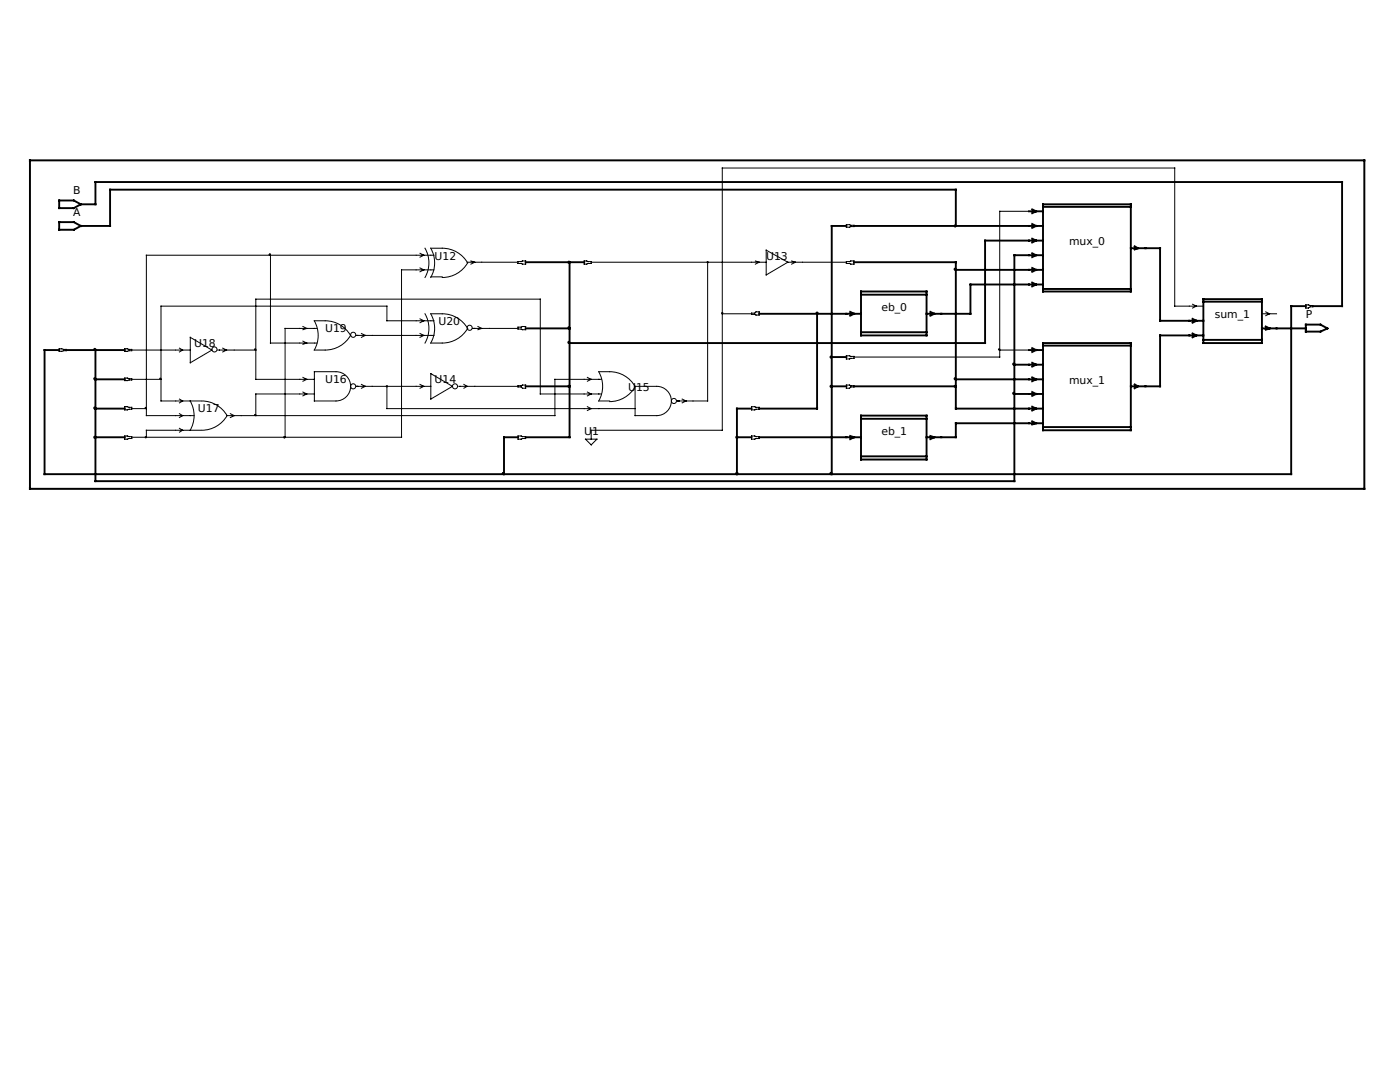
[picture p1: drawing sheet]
<svg xmlns="http://www.w3.org/2000/svg" width="279mm" height="216mm" viewBox="0 0 279 216" stroke-linecap="round" stroke-linejoin="round" font-family="sans-serif">
<g fill="none" stroke="#000" stroke-width=".2">
<path d="M6 32h266.3v65.5h-266.3zM54 50.9v17.6h9.2M83.8 53.5l.8 .3-.8 .4M83.8 50.5l.8 .4-.8 .4M84.8 49.5a5.8 5.8 0 0 1 0 5.9M86 55.2h2.3M86.6 50.9h-57.4v32h9.5M86.6 53.8h-6.5v33.4h-53.8M88.3 55.4a5.8 5.8 0 0 0 5-3 5.8 5.8 0 0 0-5-2.9h-2.3a5.9 5.9 0 0 1 0 5.9M93.2 52.3h10.2M94 52.1l.7 .2-.7 .4M103.4 52.2l1.5-.1v.6l-1.5-.1z"/>
<path d="M116.6 52.1l1.4 .1v.4l-1.4 .1zM118 52.3h34.9M141.2 52.3v27.7h-6.1M150.7 52.1l.8 .2-.8 .4M152.9 49.9l4.3 2.4-4.3 2.6zM157.2 52.3h11.7M158 52.1l.8 .2-.8 .4M168.9 52.2l1.5-.1v.6l-1.5-.1zM168.9 44.8l1.5 .2v.2l-1.5 .1zM205.4 42.2h-5.9v29h-29.1M11.8 69.6l1.4 .1v.3l-1.4 .1zM24.9 69.6l1.4 .1v.3l-1.4 .1z"/>
<path d="M24.9 75.4l1.4 .2v.2l-1.4 .1zM26.3 75.7h5.8M26.3 69.9h11.7M35.8 69.5l.6 .4-.6 .3M35.8 79.6l.6 .4-.6 .4M38 67.3l4.3 2.6-4.3 2.5zM43.4 69.9h7.7M44.5 69.5l.7 .4-.7 .3M60.5 65.2l.7 .3-.7 .3M60.5 75.3l.7 .4-.7 .4M60.5 78.2l.7 .4-.7 .4M60.5 68.1l.7 .4-.7 .2"/>
<path d="M62.7 64a8.4 8.4 0 0 1 5.2 .8 5.9 5.9 0 0 1 2.1 2.1 5.8 5.8 0 0 1-5.1 3h-2.2a5.9 5.9 0 0 0 0-5.9zM62.7 74.2h4.4a2.92 2.92 0 0 1 2.9 2.9 2.92 2.92 0 0 1-2.9 2.9h-4.4zM62.7 75.7h-11.6v-16h56.7v18.9h12.2M62.7 78.6h-11.6v4.3M63.2 65.5h-6.3v21.7M71.1 77.1h14.9M71.1 66.9h15.5M72.1 76.7l.8 .4-.8 .4M72.1 66.5l.8 .4-.8 .4M77.2 77.1v4.4h49.5M83.8 76.7l.8 .4-.8 .4M83.8 63.6l.8 .4-.8 .4"/>
<path d="M83.8 66.5l.8 .4-.8 .4M84.8 62.6a5.8 5.8 0 0 1 0 5.9M86 62.6a8.6 8.6 0 0 1 5.2 .8 5.9 5.9 0 0 1 2.1 2.1 5.8 5.8 0 0 1-5 3h-2.3a5.9 5.9 0 0 0 0-5.9zM86 74.5l4.3 2.6-4.3 2.5zM86.6 64h-9.4v-2.9h-45.1v18.9h8M91.6 77.1h11.8M92.6 76.7l.6 .4-.6 .4M94.4 65.5h9M95.4 65.2l.7 .3-.7 .3M103.4 65.3l1.5-.1v.6l-1.5-.1zM103.4 77l1.5-.2v.7h-.6l-.3-.3h-.6zM117.2 75.3l.8 .4-.8 .4"/>
<path d="M117.2 78.2l.8 .4-.8 .4M120 75.7h-9.3v7.2h-65.5M126.7 77.1a5.8 5.8 0 0 0-5-2.9h-2.2a5.9 5.9 0 0 1 0 5.8h2.2M126.7 77.2a5.8 5.8 0 0 1-5 2.9M126.7 77.1h4.4a2.92 2.92 0 0 1 2.9 2.9 2.92 2.92 0 0 1-2.9 2.9h-4.4zM136.1 79.6l.8 .4-.8 .4M144.1 62.6h5.9M150 62.5h.6l.3-.3h.6v.7l-1.5-.2zM168.9 76.8l1.5 .2v.2h-.6l-.3 .3h-.6zM168.9 71l1.5 .1v.4l-1.5 .1zM199.5 69.9h5.9M238 60.7l.8 .4-.8 .4"/>
<path d="M240.2 61.1h-5.8v-27.6h-90.3v52.4h-26.1v1.7M251.8 62.6h3M252.6 62.2l.8 .4-.8 .4M260.6 60.8l1.4 .2v.2l-1.4 .3zM24.9 87l1.4 .1v.4l-1.4 .1zM24.9 81.2l1.4 .1v.4l-1.4 .1zM26.3 81.5h2.9M35.8 82.6l.6 .3-.6 .4M35.8 85.5l.6 .4-.6 .3M38 80a5.8 5.8 0 0 1 0 5.9M40.1 85.9h-10.9v1.3M40.3 80a5.8 5.8 0 0 1 5 2.9 5.8 5.8 0 0 1-5 3"/>
<path d="M46 82.6l.7 .3-.7 .4M103.4 87l1.5 .1v.4l-1.5 .1zM116.8 87.6h2.3l-1.1 1.2zM117.2 81.2l.8 .3-.8 .4M150 87l1.5 .1v.4l-1.5 .1zM150 81.2l1.5 .1v.4l-1.5 .1z"/>
<circle cx="42.8" cy="69.7" r=".51"/>
<circle cx="70.5" cy="77.1" r=".51"/>
<circle cx="70.5" cy="66.8" r=".51"/>
<circle cx="90.8" cy="77.1" r=".51"/>
<circle cx="93.7" cy="65.4" r=".51"/>
<circle cx="134.5" cy="80" r=".51"/>
</g>
<g fill="none" stroke="#000" stroke-width=".38">
<path d="M6 32h266.3v65.5h-266.3zM11.8 44.3h2.9l1.4 .8-1.4 .7h-2.9zM11.8 40h2.9l1.4 .8-1.4 .7h-2.9zM16.1 40.8h3v-4.5h248.7v24.8h-5.8M16.1 45.1h5.9v-7.3h168.8v7.3M104.9 52.3h11.7M113.7 52.3v34.9h-8.8M168.9 45.1h-2.9v49.5M170.4 45.1h37.8M170.4 52.3h20.4v29.2h17.4M171.8 58.2h13.1v8.7h-13.1zM171.8 58.8h13.1"/>
<path d="M190.8 53.8h17.4M205.4 42.2h2.8M206 47.6l.8 .4-.8 .4M206 50.5l.8 .4-.8 .4M206 41.8l.8 .4-.8 .3M206 44.7l.8 .4-.8 .4M206 53.5l.8 .3-.8 .4M206 56.4l.8 .4-.8 .4M208.2 40.8h17.5v17.4h-17.5zM208.2 41.3h17.5M208.2 57.7h17.5M208.2 48h-11.6v20.5h-82.9"/>
<path d="M208.2 56.8h-14.5v5.8h-8.8M208.2 50.9h-5.8v45.1h-183.3v-26.1M225.7 49.5h5.8v14.5h8.7M226.4 49.1l.7 .4-.7 .3M240.2 59.7h11.6v8.8h-11.6zM13.2 69.9h11.7M19.1 75.7h5.8M104.9 65.5h8.8M104.9 77.1h8.8M151.5 62.6h20.3M163.1 62.6v18.9h-11.6M166 77.1h2.9"/>
<path d="M166 71.2h2.9M169.7 62.2l.7 .4-.7 .4M170.4 77.1h20.4M171.8 66.3h13.1M185.7 62.2l.7 .4-.7 .4M190.8 75.7h17.4M202.4 72.8h5.8M202.4 78.6h5.8M205.4 69.9h2.8M206 72.4l.8 .4-.8 .4M206 69.5l.8 .4-.8 .3M206 75.3l.8 .4-.8 .4"/>
<path d="M206 78.2l.8 .4-.8 .4M208.2 68.5h17.5v17.4h-17.5zM208.2 69h17.5M226.4 76.7l.7 .4-.7 .4M238 63.6l.8 .4-.8 .4M238 66.5l.8 .4-.8 .4M240.2 66.9h-8.7v10.2h-5.8M240.2 60.2h11.6M240.2 67.8h11.6M251.8 65.5h8.8M252.6 65.2l.8 .3-.8 .3M260.6 61.1h-2.9v33.5h-248.8v-24.7h2.9"/>
<path d="M260.6 64.8h2.9l1.4 .7-1.4 .7h-2.9zM19.1 81.5h5.8M19.1 87.2h5.8M103.4 87.2h-2.8v7.4M147.1 87.2h2.9M150 81.5h-2.9v13.1M151.5 87.2h20.3M169.7 87l.7 .2-.7 .4M171.8 82.9h13.1v8.8h-13.1zM171.8 83.6h13.1M171.8 91.1h13.1M185.7 87l.7 .2-.7 .4"/>
<path d="M206 81.2l.8 .3-.8 .4M206 84.1l.8 .4-.8 .2M208.2 85.2h17.5M208.2 84.5h-17.4v2.7h-5.9"/>
<circle cx="113.5" cy="52.3" r=".13"/>
<circle cx="190.6" cy="45.1" r=".13"/>
<circle cx="190.6" cy="53.7" r=".13"/>
<circle cx="18.9" cy="75.6" r=".13"/>
<circle cx="18.9" cy="69.7" r=".13"/>
<circle cx="113.5" cy="77.1" r=".13"/>
<circle cx="113.5" cy="68.3" r=".13"/>
<circle cx="113.5" cy="65.4" r=".13"/>
<circle cx="163.1" cy="62.5" r=".13"/>
<circle cx="165.9" cy="77.1" r=".13"/>
<circle cx="165.9" cy="71.2" r=".13"/>
<circle cx="190.6" cy="75.6" r=".13"/>
<circle cx="190.6" cy="77.1" r=".13"/>
<circle cx="202.3" cy="78.5" r=".13"/>
<circle cx="202.3" cy="72.6" r=".13"/>
<circle cx="18.9" cy="87.2" r=".13"/>
<circle cx="18.9" cy="81.4" r=".13"/>
<circle cx="100.5" cy="94.5" r=".13"/>
<circle cx="147.1" cy="87.2" r=".13"/>
<circle cx="147.1" cy="94.5" r=".13"/>
<circle cx="165.9" cy="94.5" r=".13"/>
</g>
<g fill="#000" stroke="#000" stroke-width=".2">
<circle cx="53.8" cy="50.8" r=".13"/>
<circle cx="141.2" cy="52.3" r=".13"/>
<circle cx="32" cy="75.6" r=".13"/>
<circle cx="50.9" cy="69.7" r=".13"/>
<circle cx="77.2" cy="77.1" r=".13"/>
<circle cx="144.1" cy="62.5" r=".13"/>
<circle cx="199.4" cy="69.7" r=".13"/>
<circle cx="29.1" cy="81.4" r=".13"/>
<circle cx="29.1" cy="87.2" r=".13"/>
<circle cx="50.9" cy="82.8" r=".13"/>
<circle cx="56.8" cy="87.2" r=".13"/>
</g>
<g font-size="2.2">
<text x="14.6" y="38.7">B</text>
<text x="14.6" y="43.2">A</text>
<text x="86.7" y="51.8">U12</text>
<text x="152.9" y="51.8">U13</text>
<text x="213.4" y="48.9">mux_0</text>
<text x="87.5" y="64.9">U20</text>
<text x="175.9" y="62">eb_0</text>
<text x="242.4" y="63.5">sum_1</text>
<text x="260.6" y="63.5">P</text>
<text x="38.7" y="69.2">U18</text>
<text x="64.9" y="66.3">U19</text>
<text x="64.9" y="76.5">U16</text>
<text x="86.7" y="76.5">U14</text>
<text x="125.3" y="78">U</text>
<text x="126.9" y="78">15</text>
<text x="213.4" y="76.6">mux_1</text>
<text x="39.5" y="82.3">U17</text>
<text x="116.6" y="86.7">U1</text>
<text x="175.9" y="86.7">eb_1</text>
</g>
</svg>
